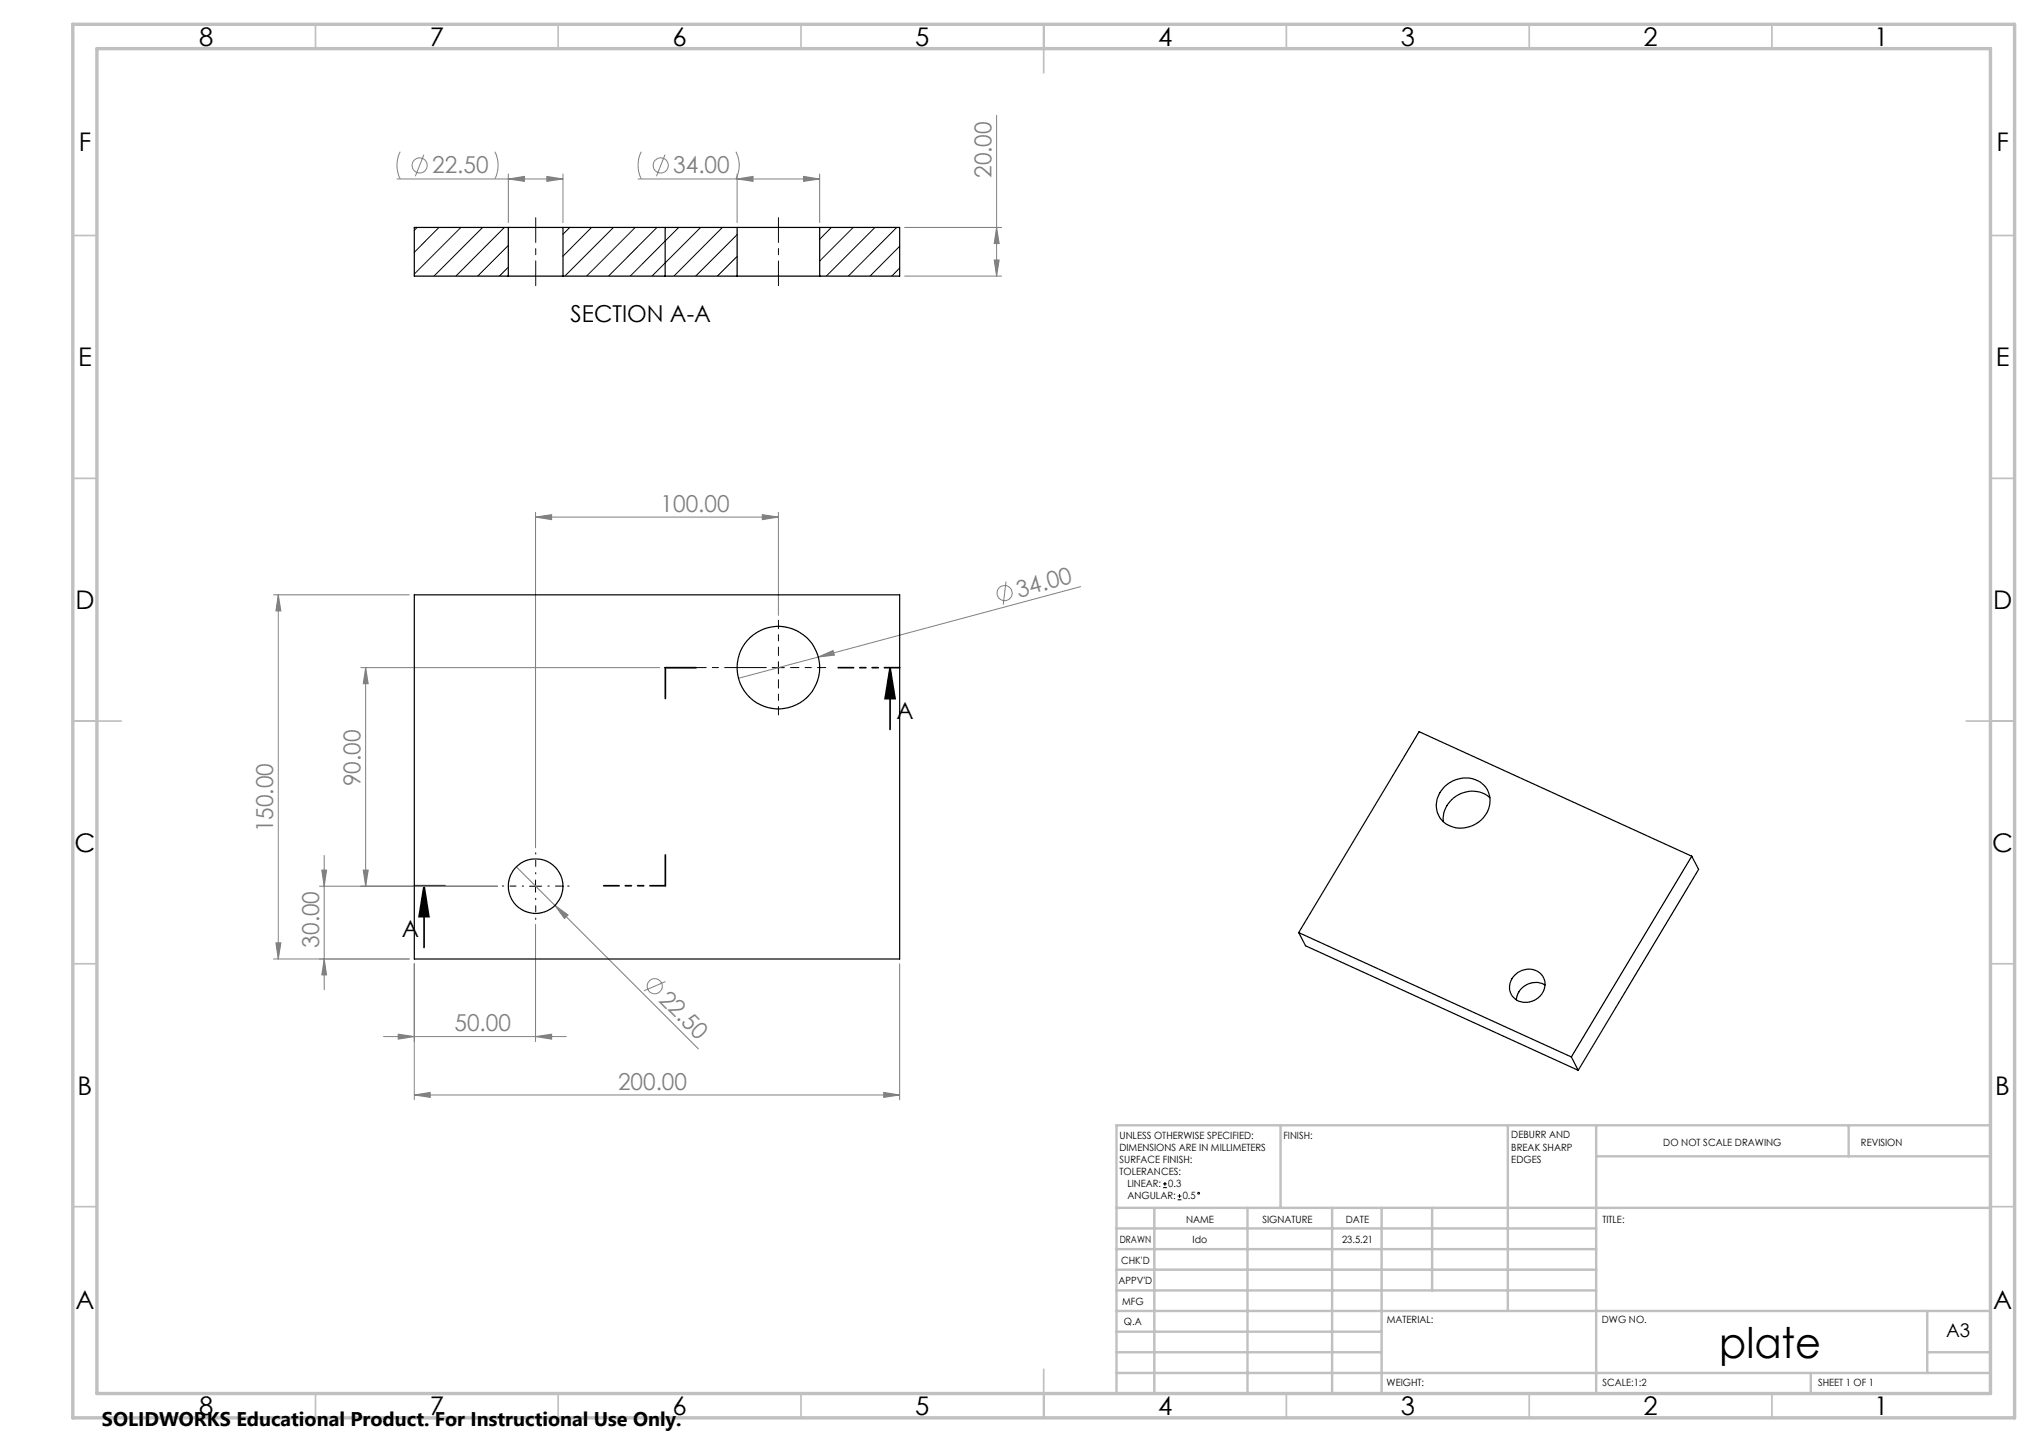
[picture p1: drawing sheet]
<svg xmlns="http://www.w3.org/2000/svg" width="420mm" height="297mm" viewBox="0 0 420 297" stroke-linecap="round" stroke-linejoin="round" font-family="sans-serif">
<g fill="none" stroke="#808080" stroke-width=".21">
<path d="M81.8 36.9h34.2M82.4 31.3a6.2 6.2 0 0 0 0 5.6M87.3 31.9l-1.8 4.4M101.9 31.3a6.2 6.2 0 0 1 0 5.6M104.7 35.8v10.1M104.7 36.9l3.3-.6v1.1zM112.6 36.3l3.4 .6-3.4 .5zM116 35.8v10.1M131.4 36.9h37.4M132.1 31.3a6.5 6.5 0 0 0 0 5.6M137 31.9l-1.8 4.4M151.6 31.3a6.2 6.2 0 0 1 0 5.6"/>
<path d="M151.8 36.9l3.3-.6v1.1zM151.8 35.8v10.1M165.5 36.3l3.3 .6-3.3 .5zM168.8 35.8v10.1M205.3 23.7v33.2M186.3 56.9h20M186.3 46.8h20M204.8 53.5h1l-.5 3.4zM205.3 46.8l.5 3.4h-1zM110.3 106.5l3.3-.5v1zM110.3 105.5v69.1M110.3 106.5h50"/>
<path d="M157 106l3.3 .5-3.3 .5zM160.3 105.5v21.2M207.2 119.8l-.5 4.7M56.3 122.5h28M57.3 122.5l.6 3.3h-1.1zM57.3 122.5v75M74.3 137.5h61.6M75.3 137.5v45M75.3 137.5l.5 3.3h-1zM168.6 135.3l3-1.3 .3 .9zM222.6 120.8l-70.5 18.9M66.3 179.2h1l-.5 3.3z"/>
<path d="M66.8 176.2v27.7M74.8 179.2h1l-.5 3.3zM106.4 178.5l37.5 37.5M56.3 197.5h28M56.8 194.2h1.1l-.6 3.3zM65.8 182.5h36.6M66.8 197.5l.5 3.3h-1zM85.3 198.5v28M110.3 190.4v24.1M114.3 186.5l2.7 2-.7 .7zM185.3 198.5v28M79 213.5h37.7"/>
<path d="M82 213l3.3 .5-3.3 .5zM110.3 213.5l3.3-.5v1zM137.1 202.2l-4.5 1.9M85.3 225.5l3.3-.5v1zM85.3 225.5h100M182 225l3.3 .5-3.3 .5z"/>
<circle cx="86.4" cy="34.1" r="1.55"/>
<circle cx="136.1" cy="34.1" r="1.55"/>
<circle cx="206.9" cy="122.1" r="1.55"/>
<circle cx="134.8" cy="203.1" r="1.56"/>
</g>
<g fill="none" stroke="#000" stroke-width=".21">
<path d="M159.1 137.5h2.5M160.3 136.3v2.5M109.1 182.5h2.5M110.3 181.3v2.5M239.6 244.6h.7M239.6 243.8h.7M240 243.4v.8M242.6 247.1h.7M242.6 246.3h.7M243 246v.7"/>
<circle cx="246.9" cy="245.8" r=".19"/>
</g>
<path d="M183.3 137.5l1.1 6.4h-2.1zM183.3 137.5v12.7M87.3 182.5l1 6.3h-2zM87.3 182.5v12.7" fill="none" stroke="#000" stroke-width=".35"/>
<path d="M160.3 135v-7.3M160.3 140v7.2M162.8 137.5h7.3" fill="none" stroke="#000" stroke-width=".21" stroke-dasharray="15.2 1.3 1.3 1.3" stroke-dashoffset="13.5"/>
<path d="M157.8 137.5h-20.9" fill="none" stroke="#000" stroke-width=".21" stroke-dasharray="15.2 1.3 1.3 1.3" stroke-dashoffset="6.7"/>
<path d="M110.3 180v-4.4M107.8 182.5h-4.3M110.3 185v4.4M112.8 182.5h4.4" fill="none" stroke="#000" stroke-width=".21" stroke-dasharray="15.2 1.3 1.3 1.3" stroke-dashoffset="15"/>
<path d="M110.3 58.8v-14M160.3 58.8v-14" fill="none" stroke="#000" stroke-width=".21" stroke-dasharray="15.2 1.3 1.3 1.3" stroke-dashoffset="10.1"/>
<path d="M185.3 137.5h-12.7M137 182.4h-12.7" fill="none" stroke="#000" stroke-width=".35" stroke-dasharray="6.3 1.3 1.3 1.3 1.3 1.3" stroke-dashoffset="3.2"/>
<path d="M137 137.5v6.4M143.4 137.5h-6.4M137 176.1v6.3M91.7 182.4h-6.4" fill="none" stroke="#000" stroke-width=".35" stroke-dasharray="6.3 1.3 1.3 1.3 1.3 1.3"/>
<g fill="none" stroke="#c0c0c0" stroke-width=".35">
<path d="M65 5v5M115 5v5M165 5v5M215 5v10M265 5v5M315 5v5M365 5v5M15 48.5h5M410 48.5h5M15 98.5h5M410 98.5h5M15 148.5h10"/>
<path d="M405 148.5h10M15 198.5h5M410 198.5h5M15 248.5h5M410 248.5h5M65 287v5M115 287v5M165 287v5M215 282v10M265 287v5M315 287v5M365 287v5"/>
</g>
<g fill="none" stroke="#c0c0c0" stroke-width=".5">
<path d="M263.8 231.8v17M310.6 231.8v38.2M328.8 231.8v55.2M328.8 238.2h81.2M380.8 231.8v6.4M410 231.8h-180v55.2M230 248.8h180M230 257.3h98.8M230 253h98.8M237.8 248.8v38.2M257 248.8v38.2M274.4 248.8v38.2"/>
<path d="M284.6 248.8v38.2M295 248.8v17M230 265.8h98.8M230 261.5h98.8M230 278.5h54.6M230 274.3h54.6M230 270h180M397 278.5h13M397 270v12.8M230 282.8h180M373 282.8v4.2"/>
</g>
<path d="M15 5h400v287h-400zM20 10h390v277h-390z" fill="none" stroke="#c0c0c0" stroke-width=".7"/>
<path d="M87.3 182.5l1 6.3h-2zM183.3 137.5l1.1 6.4h-2.1z" fill="#000"/>
<g fill="#808080">
<path d="M168.6 135.3l3-1.3 .3 .9z"/>
<path d="M114.3 186.5l2.7 2-.7 .7z"/>
<path d="M110.3 213.5l3.3-.5v1zM82 213l3.3 .5-3.3 .5zM157 106l3.3 .5-3.3 .5zM110.3 106.5l3.3-.5v1zM182 225l3.3 .5-3.3 .5zM85.3 225.5l3.3-.5v1z"/>
<path d="M104.7 36.9l3.3-.6v1.1zM112.6 36.3l3.4 .6-3.4 .5zM151.8 36.9l3.3-.6v1.1zM165.5 36.3l3.3 .6-3.3 .5z"/>
<path d="M56.8 194.2h1.1l-.6 3.3zM57.3 122.5l.6 3.3h-1.1z"/>
<path d="M204.8 53.5h1l-.5 3.4zM205.3 46.8l.5 3.4h-1z"/>
<path d="M66.3 179.2h1l-.5 3.3zM66.8 197.5l.5 3.3h-1zM75.3 137.5l.5 3.3h-1zM74.8 179.2h1l-.5 3.3z"/>
</g>
<g fill="none" stroke="#000" stroke-width=".25">
<path d="M104.7 46.8h11.3M104.7 56.9h11.3M104.7 46.8h-19.4v10.1h19.4M104.7 46.8v10.1M116 46.8h35.8M116 56.9h35.8M116 46.8v10.1M137 46.8v10.1M151.8 46.8h17M151.8 56.9h17M151.8 46.8v10.1M168.8 46.8h16.5v10.1h-16.5"/>
<path d="M168.8 46.8v10.1M85.3 122.5h100v75h-100zM297.3 162.3a5.8 5.8 0 0 1 8.7-.2 5.5 5.5 0 0 1-3.9 8.3 4.8 4.8 0 0 1-5.1-1.5 4.8 4.8 0 0 1-.6-5.2zM306.9 164.3a5.9 5.9 0 0 0-6.4-.7 5.9 5.9 0 0 0-3.2 5.6M348.5 176.4l-24.8 41.3M348.5 176.4l1.4 2.7-24.8 41.3M348.5 176.4l-56.2-25.7-24.8 41.4M267.5 192.1l1.4 2.7 56.2 25.6M267.5 192.1l56.2 25.6M312 200.9a3.6 3.6 0 0 1 6.2 1.1 3.9 3.9 0 0 1-2.1 4 3.9 3.9 0 0 1-4.5-.8 3.3 3.3 0 0 1 .4-4.3zM318.2 202.9a4 4 0 0 0-5.9 3M323.7 217.7l1.4 2.7"/>
<circle cx="160.3" cy="137.5" r="8.5"/>
<circle cx="110.3" cy="182.5" r="5.6"/>
</g>
<g fill="none" stroke="#000" stroke-width=".21">
<path d="M85.9 46.8l-.6 .6M90.4 46.8l-5.1 5.2M94.9 46.8l-9.6 9.6M99.4 46.8l-10 10.1M103.9 46.8l-10 10.1M104.7 50.5l-6.3 6.4M104.7 55l-1.8 1.9M117.4 46.8l-1.4 1.5M121.8 46.8l-5.8 6M126.4 46.8l-10.1 10.1M130.8 46.8l-10 10.1M135.3 46.8l-10 10.1"/>
<path d="M139.8 46.8l-10 10.1M144.3 46.8l-10 10.1M148.8 46.8l-10 10.1M151.8 48.3l-8.5 8.6M151.8 52.8l-4 4.1M171.2 46.8l-2.4 2.5M175.8 46.8l-7 7M180.2 46.8l-10 10.1M184.7 46.8l-10 10.1M185.3 50.7l-6.1 6.2M185.3 55.2l-1.6 1.7"/>
</g>
<text font-size="8.7" x="354.1" y="279.6">plate</text>
<g font-size="5.3">
<text x="41" y="9.4">8</text>
<text x="88.5" y="9.4">7</text>
<text x="138.5" y="9.4">6</text>
<text x="188.5" y="9.4">5</text>
<text x="238.5" y="9.4">4</text>
<text x="288.5" y="9.4">3</text>
<text x="338.5" y="9.4">2</text>
<text x="386" y="9.4">1</text>
<text x="16.2" y="31.2">F</text>
<text x="411.2" y="31.2">F</text>
<text x="16.1" y="75.4">E</text>
<text x="411.1" y="75.4">E</text>
<text x="15.5" y="125.5">D</text>
<text x="410.5" y="125.5">D</text>
<text x="15.4" y="175.5">C</text>
<text x="410.4" y="175.5">C</text>
<text x="16" y="225.4">B</text>
<text x="411" y="225.4">B</text>
<text x="15.5" y="269.7">A</text>
<text x="410.5" y="269.7">A</text>
<text x="41" y="291.4">8</text>
<text x="88.5" y="291.4">7</text>
<text x="138.5" y="291.4">6</text>
<text x="188.5" y="291.4">5</text>
<text x="238.5" y="291.4">4</text>
<text x="288.5" y="291.4">3</text>
<text x="338.5" y="291.4">2</text>
<text x="386" y="291.4">1</text>
</g>
<g font-size="4.8" fill="#808080">
<text x="89" y="35.7">22.50</text>
<text x="138.7" y="35.7">34.00</text>
<text x="204.2" y="36.7" transform="rotate(-90 204.2 36.7)">20.00</text>
<text x="136.1" y="105.4">100.00</text>
<text x="209.9" y="123.1" transform="rotate(-15 209.9 123.1)">34.00</text>
<text x="74.3" y="161.9" transform="rotate(-90 74.3 161.9)">90.00</text>
<text x="56.3" y="171.4" transform="rotate(-90 56.3 171.4)">150.00</text>
<text x="65.7" y="195.2" transform="rotate(-90 65.7 195.2)">30.00</text>
<text x="135.5" y="206.1" transform="rotate(45 135.5 206.1)">22.50</text>
<text x="93.6" y="212.4">50.00</text>
<text x="127.3" y="224.4">200.00</text>
</g>
<g font-size="4.8">
<text x="117.5" y="66.4">SECTION A-A</text>
<text x="184.7" y="148">A</text>
<text x="82.8" y="192.9">A</text>
</g>
<text font-size="4.1" x="21" y="293.7">SOLIDWORKS Educational Product. For Instructional Use Only.</text>
<text font-size="3.9" x="400.9" y="275.5">A3</text>
<g font-size="2.1">
<text x="230.6" y="234.6">UNLESS OTHERWISE SPECIFIED:</text>
<text x="230.6" y="237.1">DIMENSIONS ARE IN MILLIMETERS</text>
<text x="230.6" y="239.5">SURFACE FINISH:</text>
<text x="264.4" y="234.6">FINISH:</text>
<text x="311.3" y="234.5">DEBURR AND</text>
<text x="311.3" y="237">BREAK SHARP</text>
<text x="311.3" y="239.5">EDGES</text>
<text x="342.6" y="235.9">DO NOT SCALE DRAWING</text>
<text x="383.3" y="236.1">REVISION</text>
<text x="230.6" y="242">TOLERANCES:</text>
<text x="232.2" y="244.5">LINEAR: 0.3</text>
<text x="232.2" y="247">ANGULAR: 0.5</text>
<text x="244.3" y="252">NAME</text>
<text x="260" y="251.9">SIGNATURE</text>
<text x="277.2" y="251.9">DATE</text>
<text x="330.1" y="251.9">TITLE:</text>
<text x="230.6" y="256.1">DRAWN</text>
<text x="245.7" y="256.1">Ido</text>
<text x="276.4" y="255.9">23.5.21</text>
<text x="230.9" y="260.3">CHK'D</text>
<text x="230.4" y="264.4">APPV'D</text>
<text x="231.1" y="268.8">MFG</text>
<text x="231.5" y="273">Q.A</text>
<text x="285.6" y="272.5">MATERIAL:</text>
<text x="330" y="272.5">DWG NO.</text>
<text x="285.6" y="285.5">WEIGHT:</text>
<text x="330.1" y="285.6">SCALE:1:2</text>
<text x="374.5" y="285.6">SHEET 1 OF 1</text>
</g>
</svg>
